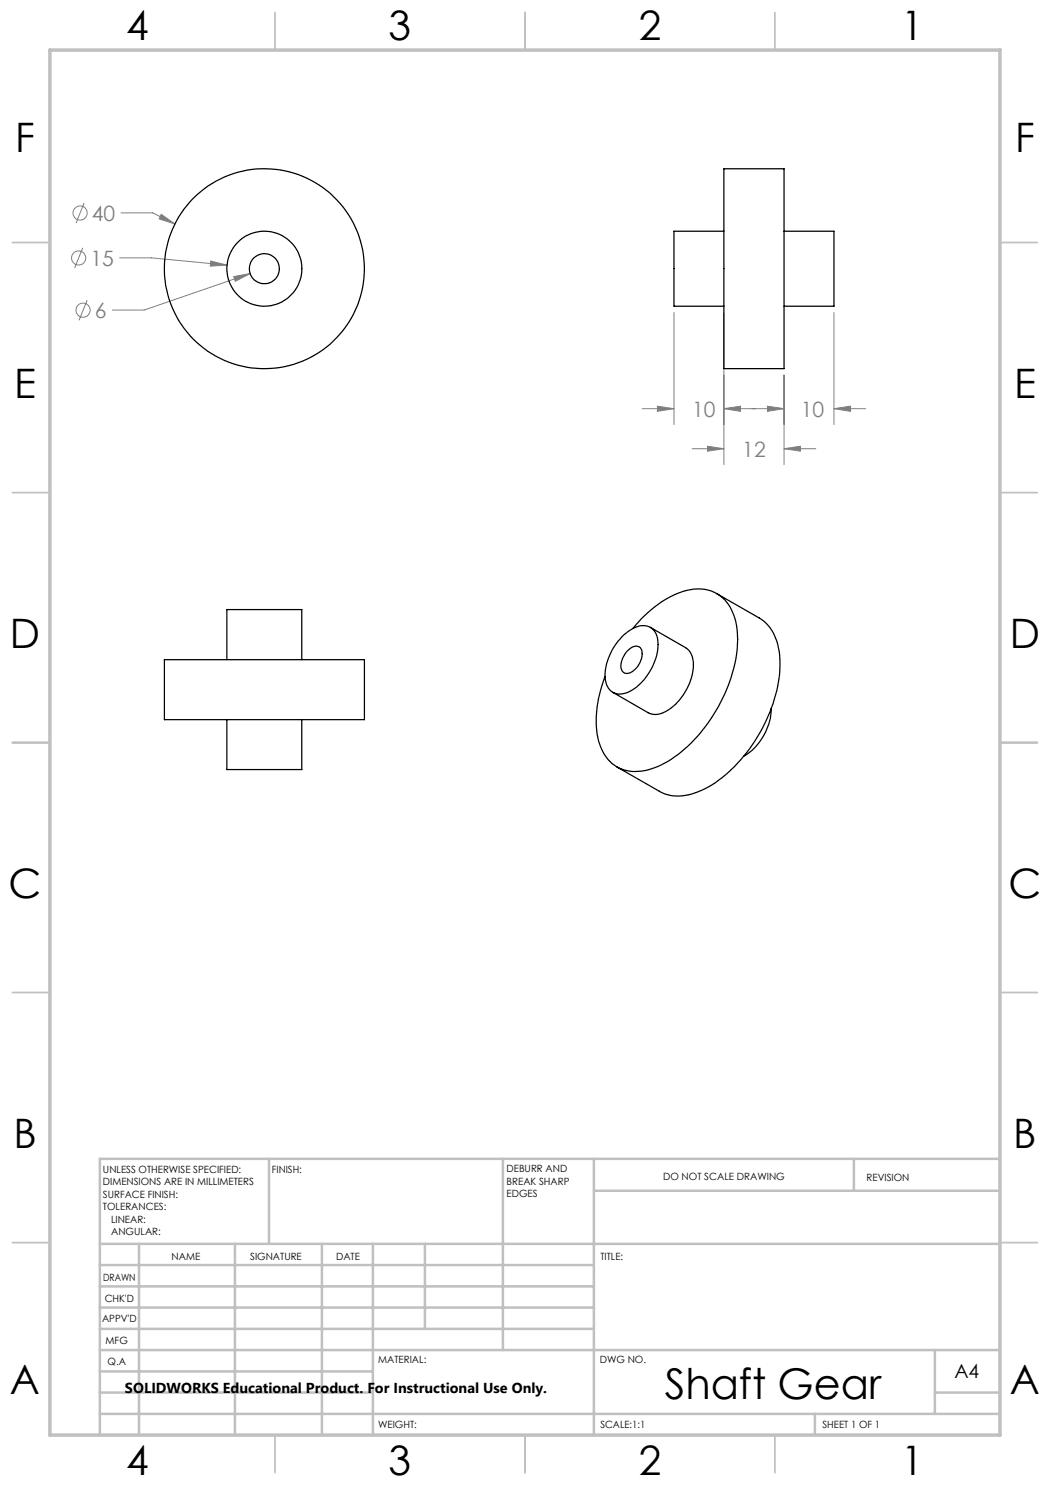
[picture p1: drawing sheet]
<svg xmlns="http://www.w3.org/2000/svg" width="210mm" height="297mm" viewBox="0 0 210 297" stroke-linecap="round" stroke-linejoin="round" font-family="sans-serif">
<g fill="none" stroke="#808080" stroke-width=".2">
<path d="M16.5 49.6l-1.6 4M16.8 40.6l-1.6 4M23.9 51.6h6.4l15.1 1.4M24.2 42.6h6.4l4.4 2.2M32.2 42.9l2.8 1.9-3.2-1zM42.2 52.2l3.2 .8-3.3 .2zM46.7 55.3l3.3-.6-2.9 1.6zM50 54.7l-21.2 7.3h-6.3M17.4 60l-1.6 4.1M134.8 62.5v22.4M144.8 62.5v30.4M156.8 75v17.9"/>
<path d="M166.8 62.5v22.4M128.4 81.7h6.4M131.5 81.2l3.3 .5-3.3 .6zM138.4 89.7h6.4M141.5 89.2l3.3 .5-3.3 .5zM144.8 81.7l3.3-.5v1.1zM144.8 81.7h12M153.5 81.2l3.3 .5-3.3 .6zM156.8 89.7l3.3-.5v1zM156.8 89.7h6.4M166.8 81.7l3.3-.5v1.1zM166.8 81.7h6.3"/>
<circle cx="15.7" cy="51.6" r="1.42"/>
<circle cx="16" cy="42.6" r="1.42"/>
<circle cx="16.6" cy="62" r="1.42"/>
</g>
<g fill="none" stroke="#c0c0c0" stroke-width=".35">
<path d="M55 2.5v7.5M105 2.5v7.5M155 2.5v7.5M2.5 48.5h7.5M200 48.5h7.5M2.5 98.5h7.5M200 98.5h7.5M2.5 148.5h7.5M200 148.5h7.5M2.5 198.5h7.5M200 198.5h7.5M2.5 248.5h7.5"/>
<path d="M200 248.5h7.5M55 287v7.5M105 287v7.5M155 287v7.5"/>
</g>
<g fill="none" stroke="#c0c0c0" stroke-width=".5">
<path d="M53.8 231.8v17M100.6 231.8v38.2M118.8 231.8v55.2M118.8 238.2h81.2M170.8 231.8v6.4M200 231.8h-180v55.2M20 248.8h180M20 257.3h98.8M20 253h98.8M27.8 248.8v38.2M47 248.8v38.2M64.4 248.8v38.2"/>
<path d="M74.6 248.8v38.2M85 248.8v17M20 265.8h98.8M20 261.5h98.8M20 278.5h54.6M20 274.3h54.6M20 270h180M187 278.5h13M187 270v12.8M20 282.8h180M163 282.8v4.2"/>
</g>
<path d="M10 10h190v277h-190z" fill="none" stroke="#c0c0c0" stroke-width=".7"/>
<path d="M32.2 42.9l-.4 .9 3.2 1zM42.2 52.2l-.1 1 3.3-.2zM46.7 55.3l.4 1 2.9-1.6zM131.5 81.2l3.3 .5-3.3 .6zM144.8 81.7l3.3-.5v1.1zM141.5 89.2l3.3 .5-3.3 .5zM156.8 89.7l3.3-.5v1zM153.5 81.2l3.3 .5-3.3 .6zM166.8 81.7l3.3-.5v1.1z" fill="#808080"/>
<g fill="none" stroke="#000" stroke-width=".25">
<path d="M144.8 33.8h12v39.9h-12zM144.8 46.2h-10v15h10M156.8 46.2h10v15h-10M143.4 118.7l8.5 4.9a9.2 9.2 0 0 1 4 7.3 28.5 28.5 0 0 1-4.9 17.3 26 26 0 0 1-11.3 10.1 8.7 8.7 0 0 1-7.8 0l-8.5-4.9M32.9 131.9h40v12h-40zM45.4 131.9v-10h15v10M124.8 127a5.2 5.2 0 0 1 5-1.7 3.7 3.7 0 0 1 1.8 4.1 11.5 11.5 0 0 1-6 9.1 3 3 0 0 1-4.6-2.8 11.7 11.7 0 0 1 3.8-8.7zM125.5 130.2a1.95 1.95 0 0 1 2.6-.7 3.6 3.6 0 0 1-1.1 4.4 1.73 1.73 0 0 1-2.5 .4 3.7 3.7 0 0 1 1-4.1zM126.5 125.7a20.4 20.4 0 0 1 11.6-7.8 7.4 7.4 0 0 1 8.9 5.7 21.7 21.7 0 0 1-1.3 13.5 31.5 31.5 0 0 1-12.1 15.2 10.8 10.8 0 0 1-9.3 1.5 8.1 8.1 0 0 1-4.7-6.3 22.5 22.5 0 0 1 1.4-12.2M130.1 125.5l7 4a4.2 4.2 0 0 1 1.5 4.5 11.2 11.2 0 0 1-6.3 8.7 3.4 3.4 0 0 1-2.7-.1l-7-4.1M45.4 143.9v10h15v-10M154.2 141.7a11.6 11.6 0 0 1-5.5 9.6"/>
<circle cx="52.9" cy="53.7" r="7.5"/>
<circle cx="52.9" cy="53.7" r="3"/>
<circle cx="52.9" cy="53.7" r="20"/>
</g>
<text font-size="8.5" x="132.9" y="279.7">Shaft Gear</text>
<g font-size="8.1">
<text x="25.2" y="8">4</text>
<text x="77.7" y="8">3</text>
<text x="127.7" y="8">2</text>
<text x="180.2" y="8">1</text>
<text x="3" y="30.4">F</text>
<text x="203" y="30.4">F</text>
<text x="2.8" y="79.6">E</text>
<text x="202.8" y="79.6">E</text>
<text x="2" y="129.6">D</text>
<text x="202" y="129.6">D</text>
<text x="1.7" y="179.6">C</text>
<text x="201.7" y="179.6">C</text>
<text x="2.7" y="229.6">B</text>
<text x="202.7" y="229.6">B</text>
<text x="2" y="278.9">A</text>
<text x="202" y="278.9">A</text>
<text x="25.2" y="295">4</text>
<text x="77.7" y="295">3</text>
<text x="127.7" y="295">2</text>
<text x="180.2" y="295">1</text>
</g>
<g font-size="4.2" fill="#808080">
<text x="18.4" y="44.1">40</text>
<text x="18.1" y="53.1">15</text>
<text x="19" y="63.6">6</text>
<text x="138.4" y="83.3">10</text>
<text x="160.2" y="83.3">10</text>
<text x="148.5" y="91.3">12</text>
</g>
<text font-size="3.9" x="190.9" y="275.5">A4</text>
<text font-size="2.9" x="25" y="278.6">SOLIDWORKS Educational Product. For Instructional Use Only.</text>
<g font-size="2">
<text x="20.6" y="234.6">UNLESS OTHERWISE SPECIFIED:</text>
<text x="20.6" y="237.1">DIMENSIONS ARE IN MILLIMETERS</text>
<text x="20.6" y="239.6">SURFACE FINISH:</text>
<text x="54.4" y="234.6">FINISH:</text>
<text x="101.3" y="234.5">DEBURR AND</text>
<text x="101.3" y="237">BREAK SHARP</text>
<text x="101.3" y="239.5">EDGES</text>
<text x="132.6" y="236">DO NOT SCALE DRAWING</text>
<text x="173.3" y="236.2">REVISION</text>
<text x="20.6" y="242.1">TOLERANCES:</text>
<text x="22.2" y="244.6">LINEAR:</text>
<text x="22.2" y="247.1">ANGULAR:</text>
<text x="34.3" y="252">NAME</text>
<text x="50" y="251.9">SIGNATURE</text>
<text x="67.2" y="251.9">DATE</text>
<text x="120.1" y="251.9">TITLE:</text>
<text x="20.6" y="256.1">DRAWN</text>
<text x="20.9" y="260.3">CHK'D</text>
<text x="20.4" y="264.4">APPV'D</text>
<text x="21.1" y="268.8">MFG</text>
<text x="21.5" y="273">Q.A</text>
<text x="75.6" y="272.5">MATERIAL:</text>
<text x="120" y="272.5">DWG NO.</text>
<text x="75.6" y="285.5">WEIGHT:</text>
<text x="120.1" y="285.6">SCALE:1:1</text>
<text x="164.5" y="285.6">SHEET 1 OF 1</text>
</g>
</svg>
